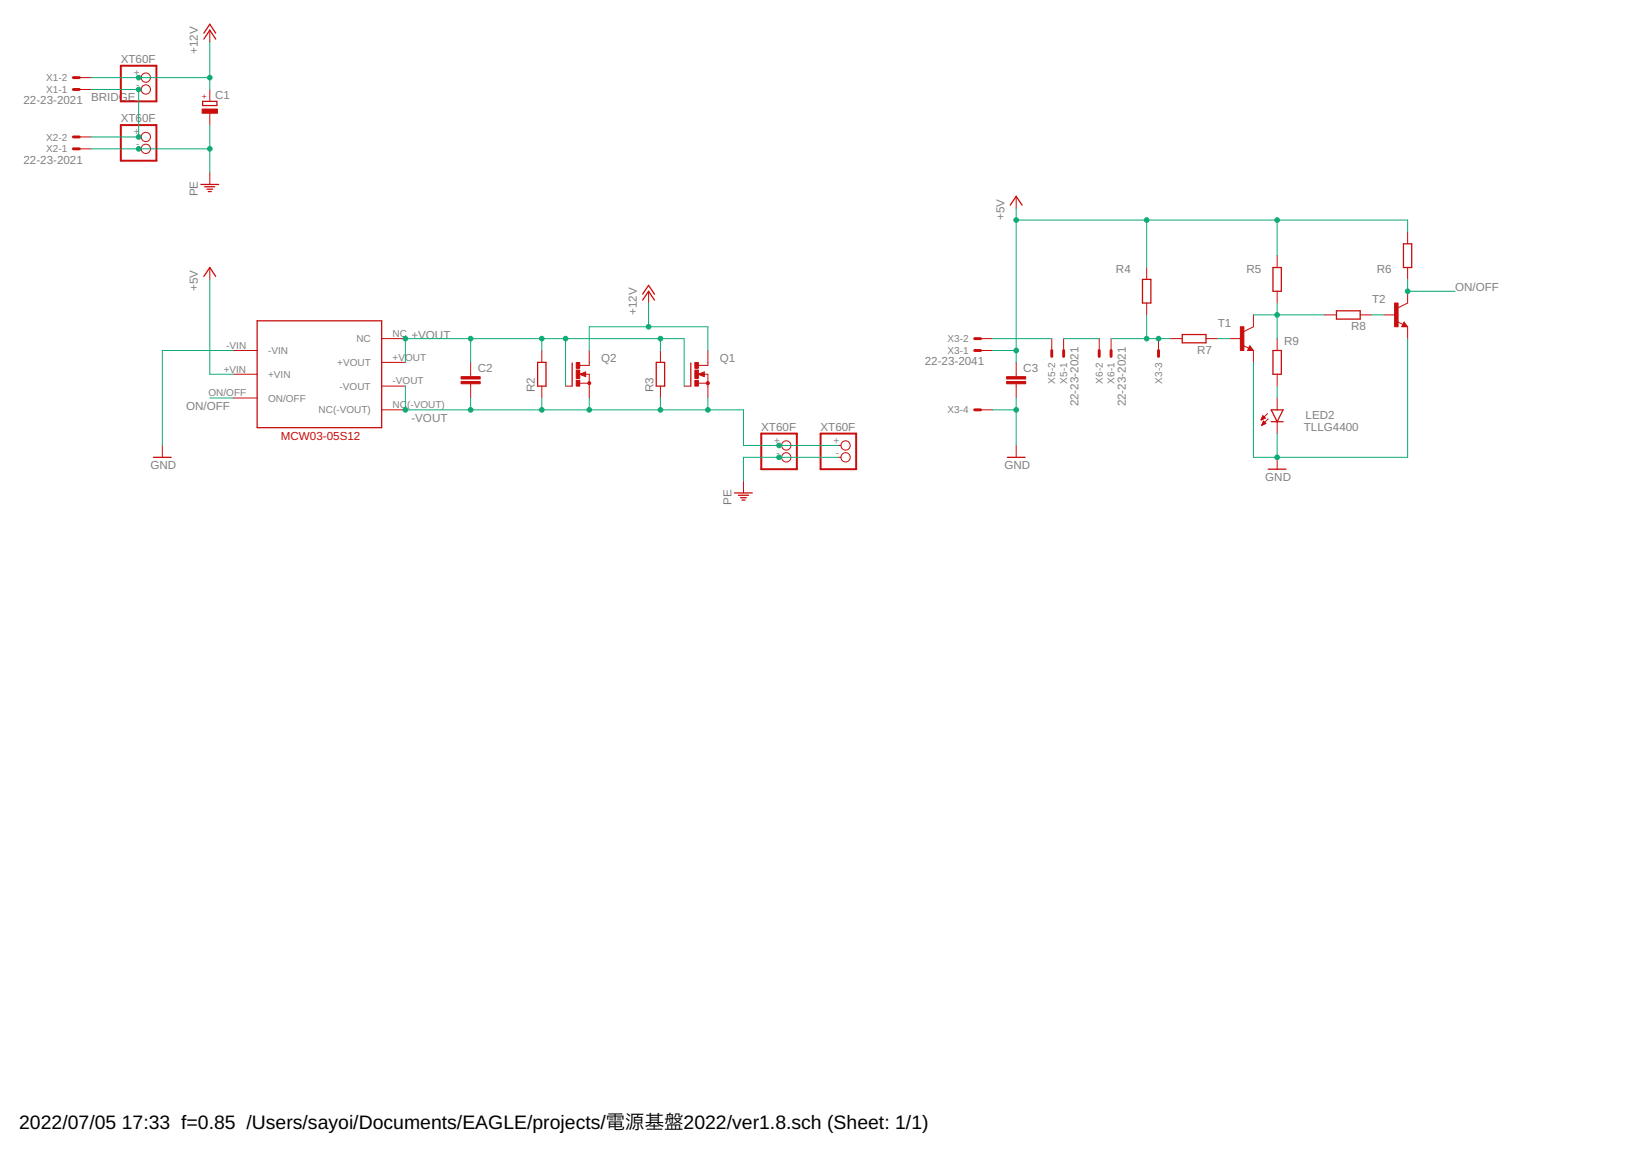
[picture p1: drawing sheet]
<svg xmlns="http://www.w3.org/2000/svg" width="297mm" height="210mm" viewBox="0 0 297 210" stroke-linecap="round" stroke-linejoin="round" font-family="sans-serif">
<path d="M22 12h6.5v6.4h-6.5zM22 22.8h6.5v6.4h-6.5zM138.6 78.9h6.4v6.4h-6.4zM149.4 78.9h6.4v6.4h-6.4z" fill="none" stroke="#c90d0c" stroke-width=".36"/>
<g fill="none" stroke="#c90d0c" stroke-width=".18">
<path d="M14.4 14.1h2.2M14.4 16.3h2.2M25.2 14.1h.5M25.2 16.3h.5M38.2 5.5v2.1M38.2 16.3v2.1M14.4 24.9h2.2M14.4 27.1h2.2M25.2 24.9h.5M25.2 27.1h.5M38.2 20.6v2.2M38.2 31.4v2.1"/>
<path d="M185 35.7v2.2M38.2 48.7v2.1M118 53v2.1M208.7 48.7v2.1M208.7 55.1v2.2M228.1 57.3v2.1l-1.7 .9M232.5 46.5v2.2M232.5 53v2.1M241.1 57.3h2.1M247.6 57.3h2.1M251.9 57.3h2.1M254.3 58.5l1.1 .5"/>
<path d="M255.5 58.6l.7 .8h-1.1zM256.2 42.2v2.1M256.2 48.7v2.1M256.2 53v2.1l-1.7 .9M256.2 59.4v2.2M42.5 63.8h4.3M42.5 68.1h4.3M42.5 72.4h4.3M69.5 61.6h4.3M69.5 65.9h4.3M69.5 70.2h4.3M69.5 74.5h4.3"/>
<path d="M85.7 65.9v2.6M85.7 69.8v2.6M98.6 63.8v2.1M98.6 70.2v2.2M102.9 70.2h1.2M105.5 69.7h1.8M105.5 68.1l1.1-.5v.9zM106.5 68.1h.8v4.3M107.3 63.8v2.7h-1.8M120.2 63.8v2.1M120.2 70.2v2.2M124.5 70.2h1.2"/>
<path d="M127.1 69.7h1.7M127.1 68.1l1.1-.5v.9zM128.1 68.1h.7v4.3M128.8 63.8v2.7h-1.7M178.5 63.8h2.1M178.5 61.6h2.1M178.5 74.5h2.1M185 65.9v2.6M185 69.8v2.6M191.4 61.6v2.2M193.6 61.6v2.2M200.1 61.6v2.2"/>
<path d="M202.2 61.6v2.2M210.9 61.6v2.2M213 61.6h2.2M219.5 61.6h2.2M223.8 61.6h2.2M226.2 62.8l1.1 .5M227.5 62.9l.6 .9h-1zM228.1 63.8v2.1M229.6 76.3h.1M229.6 76.2h.3M229.6 76.1h.5M229.7 77.3h.1"/>
<path d="M229.7 76h.6M229.7 77.2h.3M229.7 75.9h.5M229.7 77.1h.5M229.8 75.8h.3M229.8 77h.6M229.8 75.8h.2M229.8 76.9h.5M229.8 75.6h.1M229.9 76.8h.3M229.9 76.7h.2M230 76.6h.1"/>
<path d="M230.3 76.1l-.5-.5-.3 .8M230.3 76.1l-.8 .3M230.4 77l-.4-.4-.4 .8M230.4 77l-.8 .4M230.7 75.2l-1.2 1.2M230.8 76.2l-1.2 1.2M232.5 61.6v2.2M232.5 68.1v2.1M232.5 72.4v2.1M232.5 76.7v2.2M29.5 81v2.2M135.3 87.5v2.2"/>
<path d="M141.8 81h.5M141.8 83.2h.5M152.6 81h.5M152.6 83.2h.5M185 81v2.2M232.5 83.2v2.1"/>
<circle cx="26.5" cy="16.3" r=".85"/>
<circle cx="26.5" cy="14.1" r=".85"/>
<circle cx="26.5" cy="24.9" r=".85"/>
<circle cx="26.5" cy="27.1" r=".85"/>
<circle cx="143.1" cy="83.2" r=".85"/>
<circle cx="143.1" cy="81" r=".85"/>
<circle cx="153.9" cy="81" r=".85"/>
<circle cx="153.9" cy="83.2" r=".85"/>
</g>
<g fill="none" stroke="#c90d0c" stroke-width=".23">
<path d="M36.9 18.4h2.6v.8h-2.6zM37.1 7.1l1.1-1.6 1.1 1.6M37.1 6l1.1-1.6 1.1 1.6M36.6 33.5h3.2M37.3 34h1.8M37.7 34.4h1M37.9 34.8h.6M183.9 37.3l1.1-1.6 1 1.6M37.1 50.3l1.1-1.6 1.1 1.6M46.8 58.4h22.7v19.4h-22.7zM117 54.6l1-1.6 1.1 1.6M117 53.5l1-1.6 1.1 1.6"/>
<path d="M207.9 50.8h1.6v4.3h-1.6zM231.7 48.7h1.5v4.3h-1.5zM243.2 56.5h4.4v1.5h-4.4zM255.4 44.3h1.5v4.4h-1.5zM255.5 59l.2 .2h-.4l.2-.4 .5 .5h-.7M97.9 65.9h1.5v4.3h-1.5zM104.1 66v4.2M119.4 65.9h1.6v4.3h-1.6zM125.7 66v4.2M215.2 60.9h4.3v1.5h-4.3zM227.5 63.3l.1 .2h-.3l.2-.4 .4 .5h-.6M231.4 74.5h2.1l-1 2.2z"/>
<path d="M231.4 76.7h2.1M231.7 63.8h1.5v4.3h-1.5zM27.9 83.2h3.3M133.7 89.7h3.2M134.4 90.1h1.8M134.8 90.5h1M135 91h.6M183.3 83.2h3.3M230.8 85.3h3.3"/>
</g>
<g fill="#c90d0c" stroke="#c90d0c" stroke-width=".18">
<path d="M36.8 19.8h2.8v.8h-2.8z"/>
<path d="M83.9 69.4h3.5v.4h-3.5z"/>
<path d="M83.9 68.5h3.5v.4h-3.5z"/>
<path d="M126.5 69.2h.6v1h-.6z"/>
<path d="M126.5 65.9h.6v1.1h-.6z"/>
<path d="M126.5 67.3h.6v1.5h-.6z"/>
<path d="M104.9 69.2h.6v1h-.6z"/>
<path d="M104.9 65.9h.6v1.1h-.6z"/>
<path d="M104.9 67.3h.6v1.5h-.6z"/>
<path d="M183.2 69.4h3.5v.4h-3.5z"/>
<path d="M183.2 68.5h3.5v.4h-3.5z"/>
<path d="M225.8 59.4h.6v4.4h-.6z"/>
<path d="M253.8 55.1h.7v4.3h-.7z"/>
</g>
<path d="M13.4 16.3h1M13.4 14.1h1M13.4 27.1h1M13.4 24.9h1M177.4 63.8h1.1M177.4 61.6h1.1M177.4 74.5h1.1M191.4 63.8v1M193.6 63.8v1M200.1 63.8v1M202.2 63.8v1M210.9 63.8v1" fill="none" stroke="#c90d0c" stroke-width=".53"/>
<path d="M106.5 67.9l-.8 .2 .8 .2v-.2h-.2M128.1 67.9l-.8 .2 .8 .2v-.2h-.2" fill="none" stroke="#c90d0c" stroke-width=".28"/>
<g fill="#c90d0c" stroke="#c90d0c" stroke-width=".18">
<path d="M107.1 69.5h.3v.4h-.3z" fill-rule="evenodd"/>
<circle cx="128.8" cy="69.7" r=".29"/>
</g>
<g fill="none" stroke="#0dab76" stroke-width=".18">
<path d="M16.6 14.1h21.6M16.6 16.3h8.6v8.6h-8.6M38.2 7.6v8.7M16.6 27.1h21.6M38.2 22.8v8.6M185 37.9v28M38.2 50.8v17.3h4.3M118 55.1v4.3M185 40h71.2v2.2M208.7 40v8.7M208.7 57.3v4.3M228.1 57.3h13"/>
<path d="M232.5 40v6.5M232.5 55.1v6.5M249.7 57.3h2.2M256.2 50.8v2.2h8.6M38.2 72.4h4.3M42.5 63.8h-13v17.2M73.8 70.2v4.3h61.5v6.5h17.3M73.8 65.9v-4.3h50.7v8.6M85.7 61.6v4.3M85.7 72.4v2.1M98.6 61.6v2.2M98.6 72.4v2.1"/>
<path d="M102.9 61.6v8.6M107.3 63.8v-4.4h21.5v4.4M107.3 72.4v2.1M120.2 61.6v2.2M120.2 72.4v2.1M128.8 72.4v2.1M180.6 63.8h4.4M180.6 74.5h4.4M180.6 61.6h10.8M185 72.4v8.6M193.6 61.6h6.5M202.2 61.6h10.8"/>
<path d="M221.7 61.6h2.1M232.5 70.2v2.2M232.5 78.9v4.3M256.2 61.6v21.6h-28.1v-17.3M152.6 83.2h-17.3v4.3"/>
</g>
<g fill="#0dab76" stroke="#0dab76" stroke-width=".18">
<circle cx="25.2" cy="14.1" r=".42"/>
<circle cx="38.2" cy="14.1" r=".42"/>
<circle cx="118" cy="59.4" r=".42"/>
<circle cx="25.2" cy="24.9" r=".42"/>
<circle cx="25.2" cy="16.3" r=".42"/>
<circle cx="25.2" cy="27.1" r=".42"/>
<circle cx="38.2" cy="27.1" r=".42"/>
<circle cx="141.8" cy="83.2" r=".42"/>
<circle cx="185" cy="74.5" r=".42"/>
<circle cx="232.5" cy="83.2" r=".42"/>
<circle cx="256.2" cy="53" r=".42"/>
<circle cx="73.8" cy="74.5" r=".42"/>
<circle cx="85.7" cy="74.5" r=".42"/>
<circle cx="98.6" cy="74.5" r=".42"/>
<circle cx="120.2" cy="74.5" r=".42"/>
<circle cx="107.3" cy="74.5" r=".42"/>
<circle cx="128.8" cy="74.5" r=".42"/>
<circle cx="141.8" cy="81" r=".42"/>
<circle cx="73.8" cy="61.6" r=".42"/>
<circle cx="85.7" cy="61.6" r=".42"/>
<circle cx="98.6" cy="61.6" r=".42"/>
<circle cx="102.9" cy="61.6" r=".42"/>
<circle cx="120.2" cy="61.6" r=".42"/>
<circle cx="185" cy="63.8" r=".42"/>
<circle cx="208.7" cy="40" r=".42"/>
<circle cx="232.5" cy="40" r=".42"/>
<circle cx="185" cy="40" r=".42"/>
<circle cx="208.7" cy="61.6" r=".42"/>
<circle cx="210.9" cy="61.6" r=".42"/>
<circle cx="232.5" cy="57.3" r=".42"/>
</g>
<g font-size="3.5">
<text x="3.5" y="205.4">2022/07/05</text>
<text x="22.2" y="205.4">17:33 f=0.85 /Users/sayoi/Documents/EAGLE/projects/電源基盤2022/ver1.8.sch (Sheet: 1/1)</text>
</g>
<g font-size="2.1" fill="#808080">
<text x="22" y="11.4">XT60F</text>
<text x="36" y="9.8" transform="rotate(-90 36 9.8)">+12V</text>
<text x="4.3" y="19">22-23-2021</text>
<text x="16.6" y="18.4">BRIDGE</text>
<text x="22" y="22.2">XT6</text>
<text x="25.9" y="22.2">0F</text>
<text x="39.1" y="18">C1</text>
<text x="4.3" y="29.8">22-23-2021</text>
<text x="36" y="35.7" transform="rotate(-90 36 35.7)">PE</text>
<text x="182.8" y="40" transform="rotate(-90 182.8 40)">+5V</text>
<text x="36" y="53" transform="rotate(-90 36 53)">+5V</text>
<text x="203.1" y="49.7">R4</text>
<text x="226.9" y="49.7">R5</text>
<text x="250.6" y="49.7">R6</text>
<text x="264.8" y="53">ON/OFF</text>
<text x="115.9" y="57.3" transform="rotate(-90 115.9 57.3)">+12V</text>
<text x="221.7" y="59.4">T1</text>
<text x="249.7" y="55.1">T2</text>
<text x="74.9" y="61.6">+VOUT</text>
<text x="109.4" y="65.9">Q2</text>
<text x="131" y="65.9">Q1</text>
<text x="217.9" y="64.4">R7</text>
<text x="233.7" y="62.7">R9</text>
<text x="245.9" y="60.1">R8</text>
<text x="87" y="67.8">C2</text>
<text x="97.3" y="71.3" transform="rotate(-90 97.3 71.3)">R2</text>
<text x="118.9" y="71.3" transform="rotate(-90 118.9 71.3)">R3</text>
<text x="168.3" y="66.5">22-23-2041</text>
<text x="186.3" y="67.8">C3</text>
<text x="33.9" y="74.6">ON/OFF</text>
<text x="74.9" y="76.7">-VOUT</text>
<text x="196.3" y="73.9" transform="rotate(-90 196.3 73.9)">22-23-2021</text>
<text x="204.9" y="73.9" transform="rotate(-90 204.9 73.9)">22-23-2021</text>
<text x="237.6" y="76.3">LED2</text>
<text x="138.6" y="78.3">XT60F</text>
<text x="149.3" y="78.3">XT60F</text>
<text x="237.3" y="78.4">TLLG4400</text>
<text x="27.4" y="85.3">GND</text>
<text x="182.8" y="85.3">GND</text>
<text x="230.3" y="87.5">GND</text>
<text x="133.2" y="91.8" transform="rotate(-90 133.2 91.8)">PE</text>
</g>
<text font-size="2.1" fill="#c90d0c" x="51.1" y="79.9">MCW03-05S12</text>
<g font-size="1.8" fill="#808080">
<text x="8.4" y="16.9">X1-1</text>
<text x="8.4" y="14.8">X1-2</text>
<text x="24.3" y="13.8">+</text>
<text x="24.8" y="16">-</text>
<text x="8.4" y="27.7">X2-1</text>
<text x="8.4" y="25.6">X2-2</text>
<text x="24.3" y="24.6">+</text>
<text x="24.8" y="26.8">-</text>
<text x="41.2" y="63.5">-VIN</text>
<text x="48.8" y="64.4">-VIN</text>
<text x="64.9" y="62.2">NC</text>
<text x="71.5" y="61.3">NC</text>
<text x="71.5" y="65.6">+VOUT</text>
<text x="172.5" y="64.4">X3-1</text>
<text x="172.5" y="62.2">X3-2</text>
<text x="40.7" y="67.8">+VIN</text>
<text x="48.8" y="68.7">+VIN</text>
<text x="61.4" y="66.6">+VOUT</text>
<text x="61.8" y="70.9">-VOUT</text>
<text x="71.5" y="69.9">-VOUT</text>
<text x="192.1" y="69.8" transform="rotate(-90 192.1 69.8)">X5-2</text>
<text x="194.2" y="69.8" transform="rotate(-90 194.2 69.8)">X5-1</text>
<text x="200.7" y="69.8" transform="rotate(-90 200.7 69.8)">X6-2</text>
<text x="202.9" y="69.8" transform="rotate(-90 202.9 69.8)">X6-1</text>
<text x="211.5" y="69.8" transform="rotate(-90 211.5 69.8)">X3-3</text>
<text x="37.9" y="72.1">ON/OFF</text>
<text x="48.8" y="73">ON/OFF</text>
<text x="58" y="75.2">NC(-VOUT)</text>
<text x="71.5" y="74.2">NC</text>
<text x="74.1" y="74.2">(-VOUT)</text>
<text x="172.5" y="75.2">X3-4</text>
<text x="140.9" y="80.7">+</text>
<text x="141.3" y="82.9">-</text>
<text x="151.7" y="80.7">+</text>
<text x="152.1" y="82.9">-</text>
</g>
<text font-size="1.5" fill="#c90d0c" x="37.7" y="18.1" transform="rotate(-90 37.7 18.1)">+</text>
</svg>
